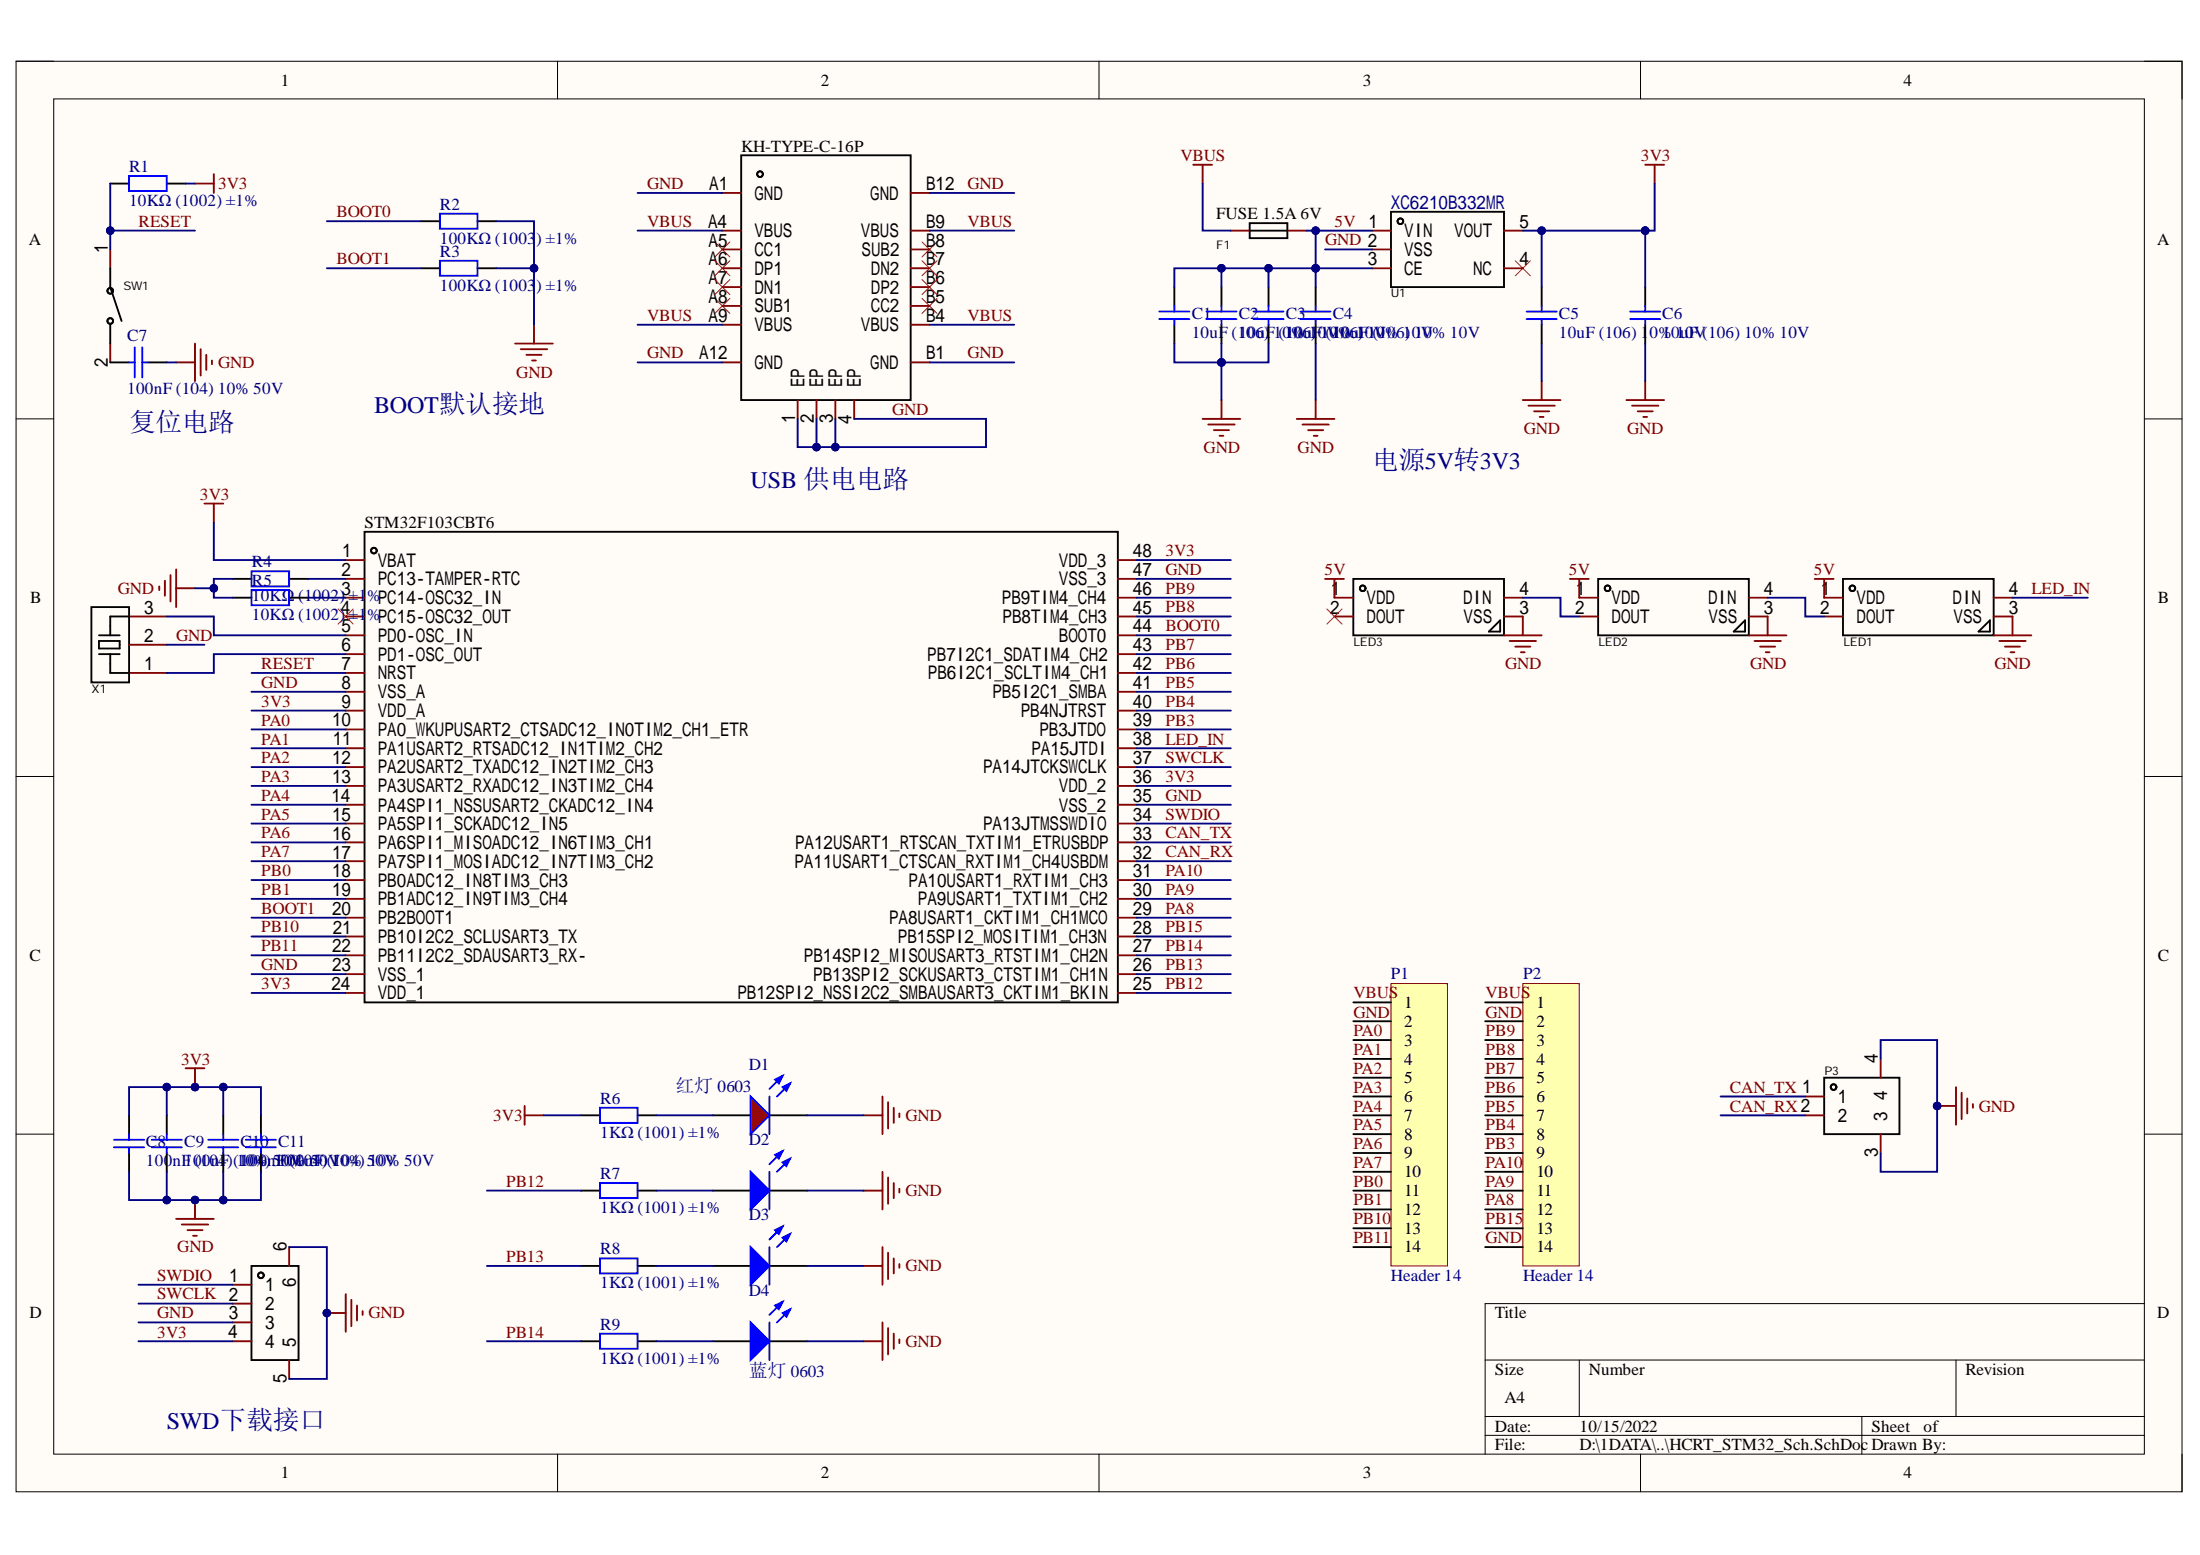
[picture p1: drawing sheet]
# Altium project HCRT_STM32.PrjPcb
1 sheet, 37 parts. Net scope: global (net labels, ports and power ports of the same name join across sheets).
Board file: HCRT_STM32_PCB.PcbDoc

## Sheet HCRT_STM32_Sch.SchDoc
size A4

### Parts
C1  10uF (106) 10% 10V  [0603_C]
C2  10uF (106) 10% 10V  [0603_C]
C3  10uF (106) 10% 10V  [0603_C]
C4  10uF (106) 10% 10V  [0603_C]
C5  10uF (106) 10% 10V  [0603_C]
C6  10uF (106) 10% 10V  [0603_C]
C7  100nF (104) 10% 50V  [0603_C]
C8  100nF (104) 10% 50V  [0603_C]
C9  100nF (104) 10% 50V  [0603_C]
C10  100nF (104) 10% 50V  [0603_C]
C11  100nF (104) 10% 50V  [0603_C]
CN1  HC-1.25-4PWT  [CONN-SMD_4P-P1.25-HC-1.25-4PWT]  (value not drawn)
D1  红灯 0603  [0603_LED_S1]
D2  蓝灯 0603  [0603_LED_S1]  (value not drawn)
D3  蓝灯 0603  [0603_LED_S1]  (value not drawn)
D4  蓝灯 0603  [0603_LED_S1]
F1  FUSE0603  [F0603]  (value not drawn)
LED1  WS2812C  [LED-SMD_4P-L5.0-W5.0-LS5.4-TL-1]  (value not drawn)
LED2  WS2812C  [LED-SMD_4P-L5.0-W5.0-LS5.4-TL-1]  (value not drawn)
LED3  WS2812C  [LED-SMD_4P-L5.0-W5.0-LS5.4-TL-1]  (value not drawn)
P1  Header 14  [HDR1X14]
P2  Header 14  [HDR1X14]
P3  1.25_2P  [CONN-SMD_SM02B-GHS-TB-LF-SN]  (value not drawn)
R1  10KΩ (1002) ±1%  [0603_R]
R2  100KΩ (1003) ±1%  [0603_R]
R3  100KΩ (1003) ±1%  [0603_R]
R4  10KΩ (1002) ±1%  [0603_R]
R5  10KΩ (1002) ±1%  [0603_R]
R6  1KΩ (1001) ±1%  [0603_R]
R7  1KΩ (1001) ±1%  [0603_R]
R8  1KΩ (1001) ±1%  [0603_R]
R9  1KΩ (1001) ±1%  [0603_R]
SW1  K2-1107ST-A4DW-06_C118141  [KEY-SMD_L6.2-W3.6-LS8.0]  (value not drawn)
U1  XC6210B332MR  [SOT-23-5_L3.0-W1.7-P0.95-LS2.8-BR]
U2  STM32F103CBT6  [LQFP-48_L7.0-W7.0-P0.50-LS9.0-BL]  (value not drawn)
USB1  KH-TYPE-C-16P  [USB-C-SMD_KH-TYPE-C-16P]  (value not drawn)
X1  CSTCE8M00G15C99-R0  [OSC-SMD_3P-L3.2-W1.3-P1.2-L]  (value not drawn)

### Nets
3V3: C5.2 C6.2 C8.2 C9.2 C10.2 C11.2 CN1.4 R1.2 R6.1 U1.5(VOUT) U2.1(VBAT) U2.9(VDD_A) U2.24(VDD_1) U2.36(VDD_2) U2.48(VDD_3)
5V: C1.2 C2.2 C3.2 C4.2 F1.2 LED1.1(VDD) LED2.1(VDD) LED3.1(VDD) U1.1(VIN) U1.3(CE)
GND: C1.1 C2.1 C3.1 C4.1 C5.1 C6.1 C7.2 C8.1 C9.1 C10.1 C11.1 CN1.3 CN1.5 CN1.6 D1.K D2.K D3.K D4.K LED1.3(VSS) LED2.3(VSS) LED3.3(VSS) P1.2 P2.2 P2.14 P3.3 P3.4 R2.2 R3.2 R4.1 R5.1 U1.2(VSS) U2.8(VSS_A) U2.23(VSS_1) U2.35(VSS_2) U2.47(VSS_3) USB1.1(EP) USB1.2(EP) USB1.3(EP) USB1.4(EP) USB1.A1(GND) USB1.A12(GND) USB1.B1(GND) USB1.B12(GND) X1.2
VBUS: F1.1 P1.1 P2.1 USB1.A4(VBUS) USB1.A9(VBUS) USB1.B4(VBUS) USB1.B9(VBUS)
BOOT0: R2.1 U2.44(BOOT0)
BOOT1: R3.1 U2.20(PB2BOOT1)
CAN_RX: P3.2 U2.32(PA11USART1_CTSCAN_RXTIM1_CH4USBDM)
CAN_TX: P3.1 U2.33(PA12USART1_RTSCAN_TXTIM1_ETRUSBDP)
LED_IN: LED1.4(DIN) U2.38(PA15JTDI)
PA0: P1.3 U2.10(PA0_WKUPUSART2_CTSADC12_IN0TIM2_CH1_ETR)
PA1: P1.4 U2.11(PA1USART2_RTSADC12_IN1TIM2_CH2)
PA2: P1.5 U2.12(PA2USART2_TXADC12_IN2TIM2_CH3)
PA3: P1.6 U2.13(PA3USART2_RXADC12_IN3TIM2_CH4)
PA4: P1.7 U2.14(PA4SPI1_NSSUSART2_CKADC12_IN4)
PA5: P1.8 U2.15(PA5SPI1_SCKADC12_IN5)
PA6: P1.9 U2.16(PA6SPI1_MISOADC12_IN6TIM3_CH1)
PA7: P1.10 U2.17(PA7SPI1_MOSIADC12_IN7TIM3_CH2)
PA8: P2.12 U2.29(PA8USART1_CKTIM1_CH1MCO)
PA9: P2.11 U2.30(PA9USART1_TXTIM1_CH2)
PA10: P2.10 U2.31(PA10USART1_RXTIM1_CH3)
PB0: P1.11 U2.18(PB0ADC12_IN8TIM3_CH3)
PB1: P1.12 U2.19(PB1ADC12_IN9TIM3_CH4)
PB3: P2.9 U2.39(PB3JTDO)
PB4: P2.8 U2.40(PB4NJTRST)
PB5: P2.7 U2.41(PB5I2C1_SMBA)
PB6: P2.6 U2.42(PB6I2C1_SCLTIM4_CH1)
PB7: P2.5 U2.43(PB7I2C1_SDATIM4_CH2)
PB8: P2.4 U2.45(PB8TIM4_CH3)
PB9: P2.3 U2.46(PB9TIM4_CH4)
PB10: P1.13 U2.21(PB10I2C2_SCLUSART3_TX)
PB11: P1.14 U2.22(PB11I2C2_SDAUSART3_RX-)
PB12: R7.1 U2.25(PB12SPI2_NSSI2C2_SMBAUSART3_CKTIM1_BKIN)
PB13: R8.1 U2.26(PB13SPI2_SCKUSART3_CTSTIM1_CH1N)
PB14: R9.1 U2.27(PB14SPI2_MISOUSART3_RTSTIM1_CH2N)
PB15: P2.13 U2.28(PB15SPI2_MOSITIM1_CH3N)
RESET: R1.1 SW1.1 U2.7(NRST)
SWCLK: CN1.2 U2.37(PA14JTCKSWCLK)
SWDIO: CN1.1 U2.34(PA13JTMSSWDIO)
NetC7_1: C7.1 SW1.2
NetD1_A: D1.A R6.2
NetD2_A: D2.A R7.2
NetD3_A: D3.A R8.2
NetD4_A: D4.A R9.2
NetLED1_2: LED1.2(DOUT) LED2.4(DIN)
NetLED2_2: LED2.2(DOUT) LED3.4(DIN)
NetR4_2: R4.2 U2.2(PC13-TAMPER-RTC)
NetR5_2: R5.2 U2.3(PC14-OSC32_IN)
NetU2_5: U2.5(PD0-OSC_IN) X1.3
NetU2_6: U2.6(PD1-OSC_OUT) X1.1

Not connected (* = marked no-connect by the designer): LED3 2(DOUT)*; U1 4(NC)*; U2 4(PC15-OSC32_OUT)*; USB1 A5(CC1)* A6(DP1)* A7(DN1)* A8(SUB1)* B5(CC2)* B6(DP2)* B7(DN2)* B8(SUB2)*

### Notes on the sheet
- 复位电路
- BOOT默认接地
- USB 供电电路
- 电源5V转3V3
- (near CN1) SWD下载接口
